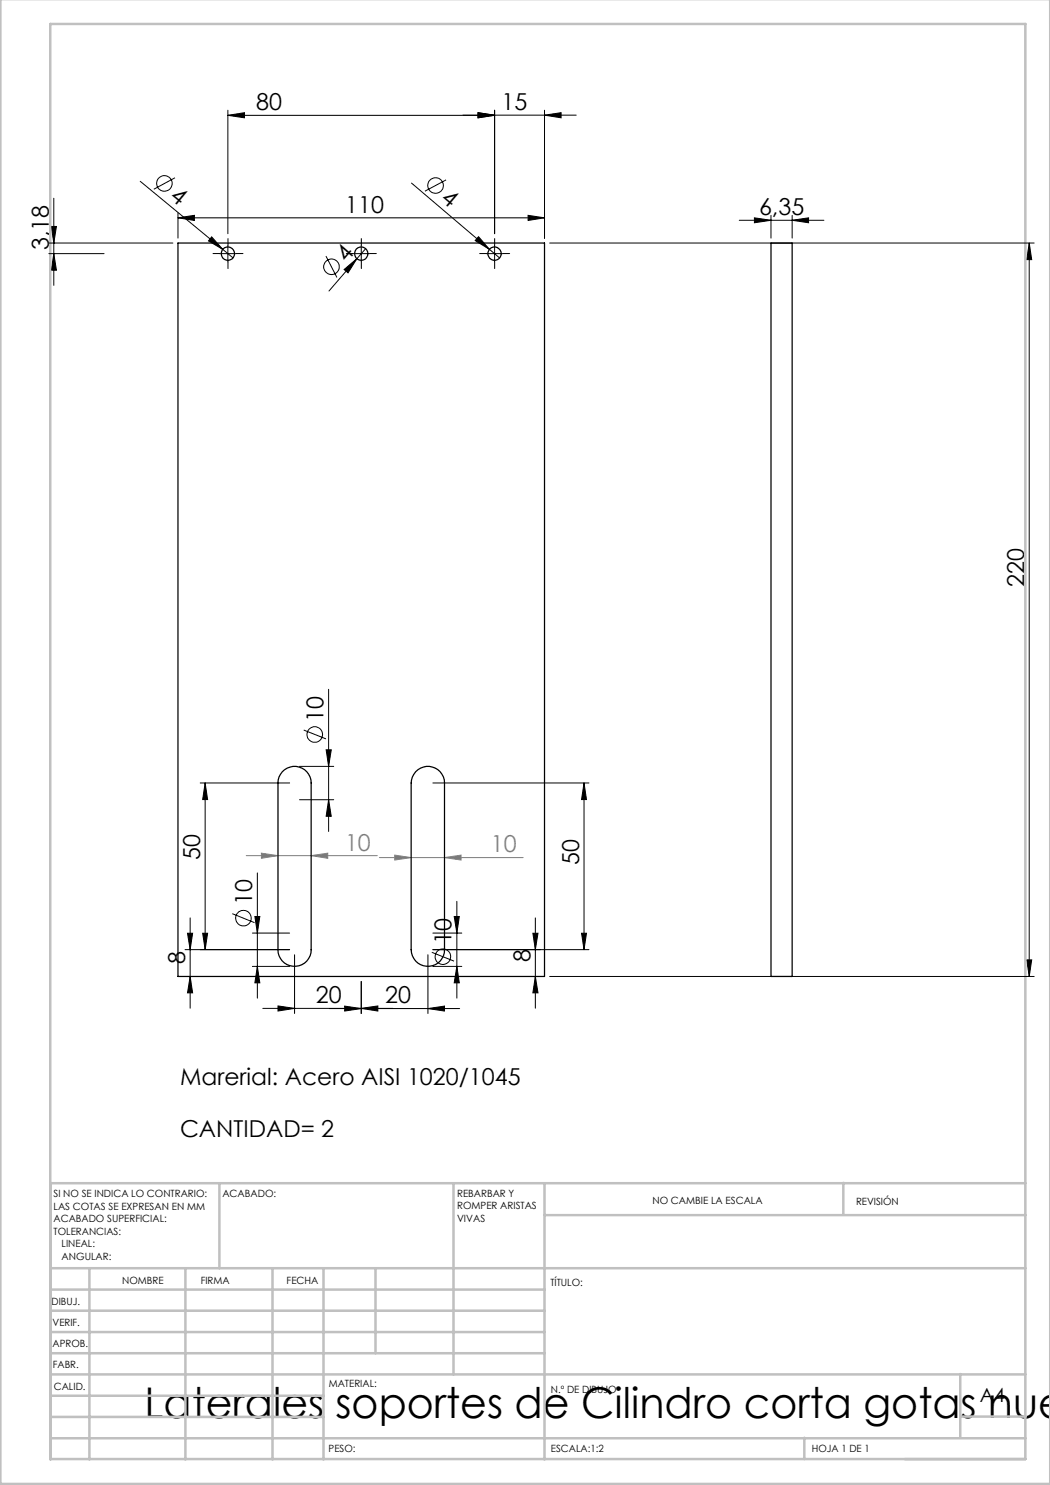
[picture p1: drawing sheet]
<svg xmlns="http://www.w3.org/2000/svg" width="210mm" height="297mm" viewBox="0 0 210 297" stroke-linecap="round" stroke-linejoin="round" font-family="sans-serif">
<g fill="none" stroke="#000" stroke-width=".2">
<path d="M10.8 39.6v17.5M28 36.3l16.6 13.6M35 35.6l-4.2 2.2M45.6 23.1l3.3-.6v1.1zM45.6 22v24.7M82.3 36.6l15.6 13.3M89.2 36l-4.2 2.2M95.6 22.5l3.3 .5-3.3 .6zM98.9 22v24.7M108.9 23l3.3-.5v1.1zM108.9 22v25.6M115.3 23l-69.7 .1"/>
<path d="M9.8 50.7h11M9.8 48.6h24.8M10.3 45.3h1l-.5 3.3zM10.8 50.7l.5 3.3h-1zM35.6 43.6l3.3-.5v1zM35.6 42.6v5M35.6 43.6h73.3M42.3 47.4l2.3 2.5-2.9-1.7zM43.9 50.7h3.3M44.6 49.9l2 1.7M45.6 49.1v3.3M65.2 51.2l2.2 4.3"/>
<path d="M68.8 53.9l2.6-2.2-1.8 2.9zM70.6 50.7h3.3M71.4 51.7l-5.6 6.5M72.2 49.1v3.3M73.1 49.7l-1.7 2M95.7 47.3l2.2 2.6-2.9-1.8zM97.3 50.7h3.3M97.9 49.9l2 1.7M98.9 49.1v3.3M105.6 43.1l3.3 .5-3.3 .5zM109.9 48.6h96.9M147.8 44.1h17"/>
<path d="M150.9 43.6l3.3 .5-3.3 .5zM154.2 43.1v4.5M158.4 44.1l3.3-.5v1zM158.4 43.1v4.5M205.8 48.6l.5 3.3h-.9zM205.8 48.6v146.7M65.7 137.9v28.4M40 156.6h17.9M41 156.6v33.3M41 156.6l.5 3.3h-1zM59.9 159.9h6.8M59.9 153.3h6.8"/>
<path d="M60.7 146l4.5 1.8M65.2 150h1.1l-.6 3.3zM65.7 159.9l.6 3.4h-1.1zM86.6 156.6h31.2M116.8 156.6l.5 3.3h-1zM116.8 156.6v33.3M51.5 174.6v25M37 189.9h20.9M37.5 186.7h1l-.5 3.2zM38 183.6v18M38 195.3l.5 3.3h-1zM40.5 186.7h1l-.5 3.2z"/>
<path d="M46.5 182.7l4.4 1.8M50.5 193.3h7.4M50.5 186.6h7.4M51 183.3h1l-.5 3.3zM51.5 193.3l.5 3.3h-1zM58.9 191v11.7M72.2 196.3v6.4M85.6 191v11.7M86.4 190.5l4.4 1.7M86.6 189.9h31.2M86.6 193.3h5.8M86.6 186.6h5.8"/>
<path d="M90.8 183.3h1.1l-.5 3.3zM91.4 193.3l.5 3.3h-1.1zM91.4 180.3v19.3M106.6 186.7h1l-.5 3.2zM107.1 183.6v18M107.1 195.3l.5 3.3h-1zM109.9 195.3h96.9M116.3 186.7h1l-.5 3.2zM205.4 192h.9l-.5 3.3zM52.6 201.7h39.3M55.6 201.2l3.3 .5-3.3 .5zM68.9 201.2l3.3 .5-3.3 .5z"/>
<path d="M72.2 201.7l3.4-.5v1zM85.6 201.7l3.3-.5v1z"/>
<circle cx="32.9" cy="36.7" r="1.55"/>
<circle cx="87.1" cy="37.1" r="1.55"/>
<circle cx="66.3" cy="53.4" r="1.56"/>
<circle cx="62.9" cy="146.9" r="1.56"/>
<circle cx="48.7" cy="183.6" r="1.56"/>
<circle cx="88.6" cy="191.3" r="1.55"/>
</g>
<path d="M49.2 171.1h26.3M52.3 170.6l3.3 .5-3.3 .6zM62.2 171.1l3.3-.5v1.1zM75.9 171.5h28.7M79 171l3.2 .5-3.2 .5zM88.9 171.5l3.3-.5v1z" fill="none" stroke="#808080" stroke-width=".2"/>
<path d="M43.9 50.7h-1.3M45.6 49v-1.3M45.6 52.4v1.3M47.3 50.7h1.3M70.6 50.7h-1.3M72.3 49v-1.3M72.3 52.4v1.3M73.9 50.7h1.4M97.3 50.7h-1.4M98.9 49v-1.3M98.9 52.4v1.3M100.6 50.7h1.3" fill="none" stroke="#000" stroke-width=".2" stroke-dasharray="15.2 1.3 1.3 1.3"/>
<g fill="none" stroke="#c0c0c0" stroke-width=".5">
<path d="M.1 -.1v296.9h209.9v-296.9M10.1 4.8h195v287h-195zM43.9 236.6v17M90.7 236.6v38.3M108.9 236.6v55.3M168.7 236.6v6.3M205.1 236.6h-195v55.3M10.1 253.6h195M10.1 257.9h98.8M17.9 253.6v38.3M37.1 253.6v38.3M54.5 253.6v38.3"/>
<path d="M64.7 253.6v38.3M75.1 253.6v17M108.9 243h96.2M10.1 270.6h98.8M10.1 266.4h98.8M10.1 262.1h98.8M10.1 279.1h54.6M10.1 274.9h195M192.1 274.8v12.7M10.1 287.7h195M10.1 283.4h54.6M160.9 287.5v4.3"/>
<path d="M192.1 283.3h13"/>
</g>
<g fill="#000">
<path d="M42.3 47.4l2.3 2.5-2.9-1.7zM68.8 53.9l2.6-2.2-1.8 2.9zM95.7 47.3l2.2 2.6-2.9-1.8z"/>
<path d="M95.6 22.5l3.3 .6-3.3 .5zM45.6 23.1l3.3-.6v1.1z"/>
<path d="M10.8 50.7l.5 3.3h-1zM10.3 45.3h1l-.5 3.3zM116.3 186.7h1l-.5 3.2zM116.8 156.6l.5 3.3h-1zM40.5 186.7h1l-.5 3.2zM41 156.6l.5 3.3h-1z"/>
<path d="M35.6 43.6l3.3-.5v1zM105.6 43.1l3.3 .5-3.3 .5zM95.6 22.5l3.3 .5-3.3 .6zM108.9 23l3.3-.5v1.1zM55.6 201.2l3.3 .5-3.3 .5zM72.2 201.7l3.4-.5v1z"/>
<path d="M106.6 186.7h1l-.5 3.2zM107.1 195.3l.5 3.3h-1zM37.5 186.7h1l-.5 3.2zM38 195.3l.5 3.3h-1z"/>
<path d="M205.4 192h.9l-.5 3.3zM205.8 48.6l.5 3.3h-.9zM51.5 193.3l.5 3.3h-1zM51 183.3h1l-.5 3.3zM91.4 193.3l.5 3.3h-1.1zM90.8 183.3h1.1l-.5 3.3zM65.7 159.9l.6 3.4h-1.1zM65.2 150h1.1l-.6 3.3z"/>
<path d="M85.6 201.7l3.3-.5v1zM68.9 201.2l3.3 .5-3.3 .5zM158.4 44.1l3.3-.5v1zM150.9 43.6l3.3 .5-3.3 .5z"/>
</g>
<path d="M88.9 171.5l3.3-.5v1zM79 171l3.2 .5-3.2 .5zM62.2 171.1l3.3-.5v1.1zM52.3 170.6l3.3 .5-3.3 .6z" fill="#808080"/>
<g fill="none" stroke="#000" stroke-width=".25">
<path d="M35.6 48.6h73.3v146.7h-73.3zM154.2 48.6h4.2v146.7h-4.2zM56.4 154.4a3.3 3.3 0 0 1 3.7-.9 3.3 3.3 0 0 1 2.1 3.1v33.3a3.3 3.3 0 0 1-3.3 3.4 3.3 3.3 0 0 1-3.3-3.4v-33.3a3.2 3.2 0 0 1 .8-2.2zM83.1 154.4a3.3 3.3 0 0 1 3.7-.9 3.3 3.3 0 0 1 2.1 3.1v33.3a3.3 3.3 0 0 1-3.3 3.4 3.3 3.3 0 0 1-3.4-3.4v-33.3a3.5 3.5 0 0 1 .9-2.2z"/>
<circle cx="45.6" cy="50.7" r="1.34"/>
<circle cx="72.2" cy="50.7" r="1.34"/>
<circle cx="98.9" cy="50.7" r="1.34"/>
</g>
<text font-size="8.5" x="28.9" y="283.5">Laterales soportes de Cilindro corta gotas nue</text>
<g font-size="4.7">
<text x="51.2" y="22">80</text>
<text x="100.3" y="22">15</text>
<text x="33.8" y="39.6" transform="rotate(40 33.8 39.6)">4</text>
<text x="88" y="40.1" transform="rotate(40 88 40.1)">4</text>
<text x="69" y="42.5">110</text>
<text x="151.8" y="43">6,35</text>
<text x="9.8" y="50" transform="rotate(-90 9.8 50)">3,18</text>
<text x="69.3" y="52.5" transform="rotate(-49 69.3 52.5)">4</text>
<text x="204.8" y="117.3" transform="rotate(-90 204.8 117.3)">220</text>
<text x="64.7" y="144.3" transform="rotate(-90 64.7 144.3)">10</text>
<text x="40" y="171.9" transform="rotate(-90 40 171.9)">50</text>
<text x="115.8" y="173" transform="rotate(-90 115.8 173)">50</text>
<text x="50.4" y="181" transform="rotate(-90 50.4 181)">10</text>
<text x="90.3" y="188.7" transform="rotate(-90 90.3 188.7)">10</text>
<text x="37" y="192.7" transform="rotate(-90 37 192.7)">8</text>
<text x="106.1" y="192.5" transform="rotate(-90 106.1 192.5)">8</text>
<text x="63.2" y="200.7">20</text>
<text x="77.1" y="200.7">20</text>
<text x="36" y="217">Marerial: Acero AISI 1020/1045</text>
<text x="36" y="227.4">CANTIDAD= 2</text>
</g>
<g font-size="4.7" fill="#808080">
<text x="69" y="170.1">10</text>
<text x="98.2" y="170.5">10</text>
</g>
<text font-size="3.9" x="196" y="280.4">A4</text>
<g font-size="2">
<text x="10.7" y="239.5">SI NO SE INDICA LO CONTRARIO:</text>
<text x="44.5" y="239.5">ACABADO:</text>
<text x="91.4" y="239.4">REBARBAR Y</text>
<text x="10.7" y="242">LAS COTAS SE EXPRESAN EN MM</text>
<text x="10.7" y="244.5">ACABADO SUPERFICIAL:</text>
<text x="91.4" y="241.9">ROMPER ARISTAS</text>
<text x="91.4" y="244.4">VIVAS</text>
<text x="130.5" y="240.8">NO CAMBIE LA ESCALA</text>
<text x="171.2" y="241">REVISIÓN</text>
<text x="10.7" y="247">TOLERANCIAS:</text>
<text x="12.3" y="249.5">LINEAL:</text>
<text x="12.3" y="252">ANGULAR:</text>
<text x="24.4" y="256.9">NOMBRE</text>
<text x="40.1" y="256.8">FIRMA</text>
<text x="57.3" y="256.8">FECHA</text>
<text x="110.1" y="257.1">TÍTULO:</text>
<text x="10.3" y="260.9">DIBUJ.</text>
<text x="10.5" y="269.3">APROB.</text>
<text x="10.5" y="265.2">VERIF.</text>
<text x="10.6" y="273.6">FABR.</text>
<text x="10.8" y="278">CALID.</text>
<text x="65.8" y="277.4">MATERIAL:</text>
<text x="110.2" y="278.5">N.º DE DIBUJO</text>
<text x="65.7" y="290.4">PESO:</text>
<text x="110.2" y="290.5">ESCALA:1:2</text>
<text x="162.4" y="290.4">HOJA 1 DE 1</text>
</g>
</svg>
